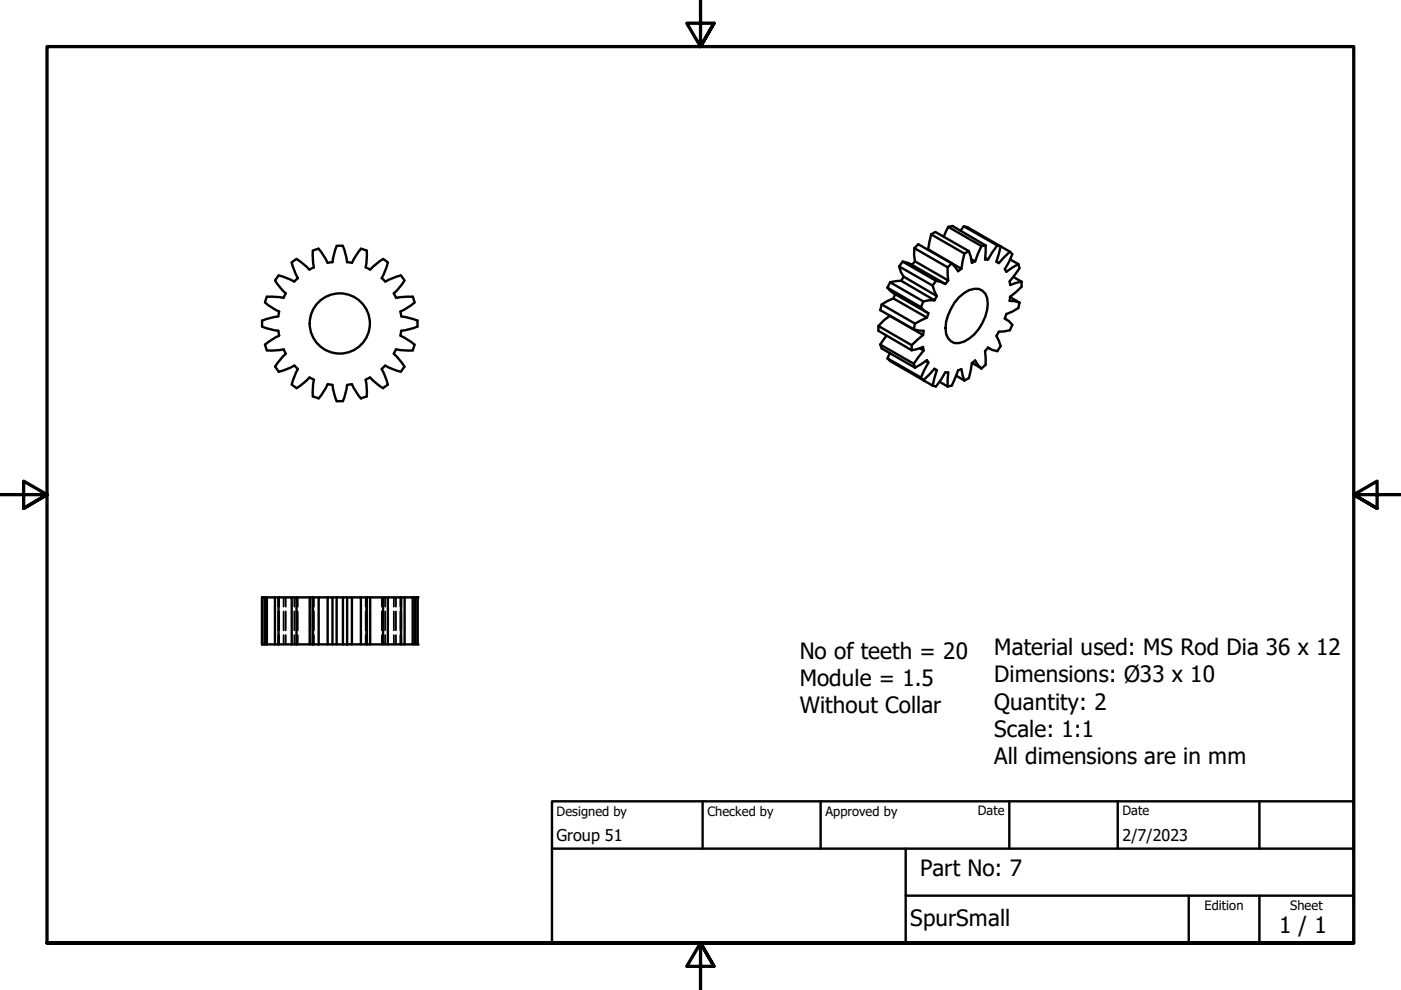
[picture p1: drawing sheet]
<svg xmlns="http://www.w3.org/2000/svg" width="297mm" height="210mm" viewBox="0 0 297 210" stroke-linecap="round" stroke-linejoin="round" font-family="sans-serif">
<!-- layer: Visible (ISO) -->
<g fill="none" stroke="#000" stroke-width=".51">
<path d="M58.3 59.5l1 1.4 1.3 1.3M59.1 58.4l1.7 .5 1.6 .8 .7-.7M59.1 58.4l-.8 1M62.9 54.9l1.4 1.1 1.3 1.2M62.9 54.9l-1 .8 .5 1.7 .8 1.6M66.6 56.7l-1 .4M67.5 52.7l1.1 1.5 .9 1.5M67.6 52.7l-1.3 .4v1.8l.3 1.8M70.5 55.6l-1 .1M71.4 52.2l-.6 1.6-.3 1.8M71.4 52.1h1.3M72.7 52.2l.6 1.6 .3 1.8"/>
<path d="M73.6 55.6l1 .1M74.6 55.7l.9-1.5 1-1.5 .6 .2 .6 .2 .1 1.8-.3 1.8M77.5 56.7l.9 .4M81.2 54.9l1 .7M81.2 54.9l-1.4 1.1-1.3 1.2M82.2 55.7l-.5 1.7-.8 1.6M85 58.4l.7 1M85 58.4l-1.7 .5-1.6 .8-.8-.7M85.8 59.5l-1.1 1.4-1.2 1.3M188.7 59.9l7.1 4M188.7 59.9l-.5 1.1M190.6 56.5l.4 1.2 .6 .9"/>
<path d="M190.6 56.5l7.1 4.1M191.1 59.5l-2.4 .4M191.4 55.5l1.6 .5 7.2 4M191.4 55.5l7 4M191.4 55.5l-.8 1M191.6 58.6l7 4.2-.5 .9-7-4.2zM193.4 56.2l.6-.8 7 4.1-.6 .7-.9-.4-1.1-.3M193.9 52.6l-.1 1.5 .2 1.3M193.9 52.6l7 4.1M193.9 52.6l.8-.8 7.1 4.1M196.7 52.9l7.1 4.1M197.4 49.7l-.6 3.2"/>
<path d="M197.4 49.7l.9-.5 7.1 4M197.4 49.7l7.1 4.1M198.4 59.5l-.7 1.1M200.9 56.7l.1 2.8M201 48.1l-.9 2.1M201 48.1l.9-.2 7.1 4.1M201 48.1l7.1 4.1M201.8 55.9l1.3 1.6 .7-.5M201.8 55.9l-.9 .8M203.6 48.9l.7-.9 7.2 4M204.3 48l.8 .2 7.1 4M204.5 53.8l-.7 3.2"/>
<path d="M205.4 53.2l.7 2.5 .7-.3-.9-.4M205.4 53.2l-.9 .6M208.1 52.2l-1.3 3.2M209 52l-.1 3h.6l-.6-.4M209 52l-.9 .2M211.3 55.5l.2 .1M211.5 52l-2 3M211.5 52l.7 .2M212.2 52.2l-.9 3.3M212.2 52.2l1.9 1.2M214.1 53.4l.5 .5-.7 1.6-.9 1.6 .4 .5 2.5-1.6M214.1 53.4l-2.3 2.4-.5-.3"/>
<path d="M214.2 55l1.7 1M214.8 58.7l1.8 1M215.9 56l.3 .9-2.1 2.8 .1 .7 2.4-.7M216.6 59.7v1.1l-2.4 2.1-.1 .9 1 .1 1.1 .3M55.6 67.9l-.1 1.3 1.7 .6 1.8 .3 .2 1M56.2 73.1l.4 1.2M56.6 62.9l-.4 1.2 1.4 1.1 1.6 .8-.2 1M56.6 62.9h1.8l1.7 .3M58.3 77.7l.8 1.1M59 67.1l-1.8 .3-1.6 .6M59.2 71.2l-1.6 .8-1.4 1.1M60.1 74.1l.5 .9-1.3 1.3-1 1.5"/>
<path d="M60.1 74.1l-1.7 .2h-1.8M60.6 62.2l-.5 .9M62.4 77.5l-1.6 .8-1.7 .5M62.4 77.5l.7 .7M63.2 78.2l-.8 1.7-.5 1.7M81.7 77.5l-.8 .7 .8 1.7 .5 1.7M81.7 77.5l1.6 .8 1.7 .5M83.5 62.2l.4 .9M83.9 74.1l-.4 .9 1.2 1.3 1.1 1.5-.8 1M84 74.1l1.8 .2h1.8M84.9 71.2l1.6 .8 1.4 1.1M85.1 67.1l1.7 .3 1.7 .6"/>
<path d="M87.5 62.9l.4 1.2-1.4 1.1-1.6 .8 .2 1M87.6 62.9h-1.8l-1.8 .3M87.9 73.1l-.4 1.2M88.5 67.9v1.3l-1.7 .6-1.7 .3-.2 1M186.2 69.1l7.1 4.1M186.2 69.1v1l7.1 4.2M186.6 73.1l7.1 4M186.6 73.1l.3 .8 7.1 4M186.9 64.6l7.1 4M186.9 64.6l-.3 1.2 7.1 4M188 71.2l-1.4 1.9M188.2 61l1.3 1.2 7 4.1"/>
<path d="M188.2 61l7.1 4.1M188.2 76l.5 .6 7.1 4M188.7 66.9l7 4.1M188.7 67l-1.3 .9-1.2 1.2M188.7 74.9l-.5 1.1 7.1 4M189.4 63.3l-2.5 1.3M189.8 62.3l-.4 1 7.1 4M193.3 73.2v1.1M193.7 69.8l2.1 .3-.1 .9M193.7 77.1l.3 .8M194 68.6l-.3 1.2M195 73.8l.8 .5-.1-.7-2.4 .7"/>
<path d="M195.3 65.1l.7 .8 .8 .5-.3 .9M195.7 71l-2.4 2.2M195.8 63.9l-.5 1.2M195.8 74.3l-2.1 2.8M196.3 76.6l.5 .3-.3-.5-2.5 1.5M196.5 67.3l-2.5 1.3M196.8 76.9l-1.5 3.1M197.7 60.6l.9 2.2M198.1 63.7h-1.1l-1.2 .2M198.1 78.2l.5 .3-.9 3.3M198.1 78.2l-2.3 2.4M198.1 78.2l.3 .1"/>
<path d="M202.8 79.7l1.7 1M203.3 63a4.8 4.8 0 0 1 4.2-1.8 2.84 2.84 0 0 1 1.9 3.2 9.8 9.8 0 0 1-5 8 2.48 2.48 0 0 1-3.8-1.6 9.5 9.5 0 0 1 2.7-7.8zM206.1 76.9l2 1.2M208.1 78.1l-.8-.7-.5-1-.7 .6-.7 3.2-.9 .5M209.5 73.8l.2 .1M213 67.5l.9 .6 .7 .8-.5 1.1-2.3 .3-.5 .9 .9 2.2-.7 1.1-1.1-.3-.9-.5-.6 .8 .1 2.8-.9 .8M213 67.5l.4 .2M214.1 63l2.1 1.2M216.2 64.2l-.3 1.1-1.3 .8-1.2 .5-.4 .9M61.8 81.5l1.1 .8M62.9 82.3l1.4-1 1.3-1.3 1 .5-.3 1.8v1.8M66.3 84l1.3 .4"/>
<path d="M69.4 81.5l-.8 1.6-1.1 1.4M69.5 81.4l1 .2 .3 1.8 .6 1.7 1.3-.1 .6-1.6 .3-1.8 1-.2M74.6 81.5l.9 1.6 1 1.4M77.7 84l-1.2 .4M78.4 80l-.9 .5 .3 1.8-.1 1.8M78.5 80l1.3 1.3 1.4 1M82.2 81.5l-1 .8M195.3 80l.5 .6M195.8 80.6l1.9 1.2M197.7 81.8l.7 .2 2-3h.6l-.1 3M199.2 80.9l1.7 1.1M204.5 80.7l-.7-2.4-.7 .2-1.3 3.3-.9 .2"/>
<path d="M55.6 136.6v-9.9h.5v9.9M55.6 136.6h7.3M55.6 126.7v9.9M56.1 126.7h.5M56.6 136.6v-9.9h1.7v9.9M58.3 126.7h.8M59.1 136.6v-9.9h2.7v9.9M61.8 126.7h1.1M65.7 126.7h-2.8v9.9M65.7 136.6h.6M66.3 126.7h-.6v9.9h-2.8M66.3 126.7v9.9"/>
<path d="M66.4 136.6h1.2M66.4 126.7h1.2M69.5 136.6v-9.9h1v9.9M69.5 126.7h-1.9v9.9M70.5 126.7h2.2M71.4 126.7v9.9h-3.8M71.4 136.6h1.3M72.7 136.6h.9v-9.9h1v9.9h-1M73.6 126.7h-.9v9.9M74.6 126.7h1.9v9.9h-1.9M76.5 136.6h1.2M76.5 126.7h1.2"/>
<path d="M77.7 126.7h.8v9.9h-.8zM77.8 126.7v9.9M78.5 126.7h2.7v9.9h-2.7M81.2 136.6h1M81.2 126.7h1M82.2 126.7h2.8v9.9h-2.8zM85 136.6h.8M85 126.7h.8M85.8 126.7h1.7v9.9h-1.7zM87.5 136.6h.4M87.5 126.7h.4M87.9 126.7h.6v9.9h-.6z"/>
<path d="M88.5 126.7v9.9"/>
<circle cx="72" cy="68.6" r="6.4"/>
</g>
<!-- layer: Hidden (ISO) -->
<g fill="none" stroke="#000" stroke-width=".38">
<path d="M59 126.7v1.9M59 129.6v4M59 134.7v1.9M59.2 126.7v1.9M59.2 129.6v4M59.2 134.7v1.9M60.1 126.7v1.9M60.1 129.6v4M60.1 134.7v1.9M60.6 126.7v1.9M60.6 129.6v4M60.6 134.7v1.9"/>
<path d="M62.4 126.7v1.9M62.4 129.6v4M62.4 134.7v1.9M63.1 126.7v1.9M63.1 129.6v4M63.1 134.7v1.9M65.7 126.7v1.9M65.7 129.6v4M65.7 134.7v1.9M66.5 126.7v1.9M66.5 129.6v4M66.5 134.7v1.9"/>
<path d="M77.5 126.7v1.9M77.5 129.6v4M77.5 134.7v1.9M78.4 126.7v1.9M78.4 129.6v4M78.4 134.7v1.9M81 126.7v1.9M81 129.6v4M81 134.7v1.9M81.7 126.7v1.9M81.7 129.6v4M81.7 134.7v1.9"/>
<path d="M83.5 126.7v1.9M83.5 129.6v4M83.5 134.7v1.9M83.9 126.7v1.9M83.9 129.6v4M83.9 134.7v1.9M84.9 126.7v1.9M84.9 129.6v4M84.9 134.7v1.9M85.1 126.7v1.9M85.1 129.6v4M85.1 134.7v1.9"/>
</g>
<!-- layer: Visible (ISO) -->
<g fill="#000">
<circle cx="55.6" cy="126.7" r=".25"/>
<circle cx="55.6" cy="136.6" r=".25"/>
<circle cx="88.5" cy="126.7" r=".25"/>
<circle cx="88.5" cy="136.6" r=".25"/>
</g>
<!-- layer: Border (ISO) -->
<path d="M148.5 -.1v10l-2.9-5h5.8l-2.9 5 2.9-5M0 104.9h10l-5-2.9v5.8l5-2.9-5 2.9M297 104.9h-10l5-2.9v5.8l-5-2.9 5 2.9M10 199.9v-190h277v190h-277h277M151.4 204.9l-2.9-5 2.9 5h-5.8l2.9-5v10" fill="none" stroke="#000" stroke-width=".7"/>
<!-- layer: Title (ISO) -->
<path d="M117 169.9h170v30h-170zM117 179.9h170M149 169.9v10M174 169.9v10M192 179.9v20M214 169.9v10M237 169.9v10M267 169.9v10M192 189.9h95M252 189.9v10M267 189.9v10" fill="none" stroke="#000" stroke-width=".51"/>
<g font-size="4.8">
<text x="169.5" y="139.7">No of teeth = 20</text>
<text x="210.8" y="139">Material used: MS Rod Dia 36 x 12</text>
<text x="169.5" y="145.5">Module = 1.5</text>
<text x="210.8" y="144.7">Dimensions: Ø33 x 10</text>
<text x="169.5" y="151.2">Without Collar</text>
<text x="210.8" y="150.5">Quantity: 2</text>
<text x="210.8" y="156.2">Scale: 1:1</text>
<text x="210.8" y="162">All dimensions are in mm</text>
<text x="195.1" y="185.7">Part No: 7</text>
<text x="193" y="196.3">SpurSmall</text>
<text x="271.2" y="197.8">1 / 1</text>
</g>
<g font-size="3.4">
<text x="118" y="178.2">Group 51</text>
<text x="238" y="178.3">2/7/2023</text>
</g>
<g font-size="2.7">
<text x="118" y="173">Designed by</text>
<text x="150" y="173">Checked by</text>
<text x="175" y="173">Approved by</text>
<text x="207.3" y="172.9">Date</text>
<text x="238" y="172.9">Date</text>
<text x="255.4" y="193">Edition</text>
<text x="273.6" y="193">Sheet</text>
</g>
</svg>
